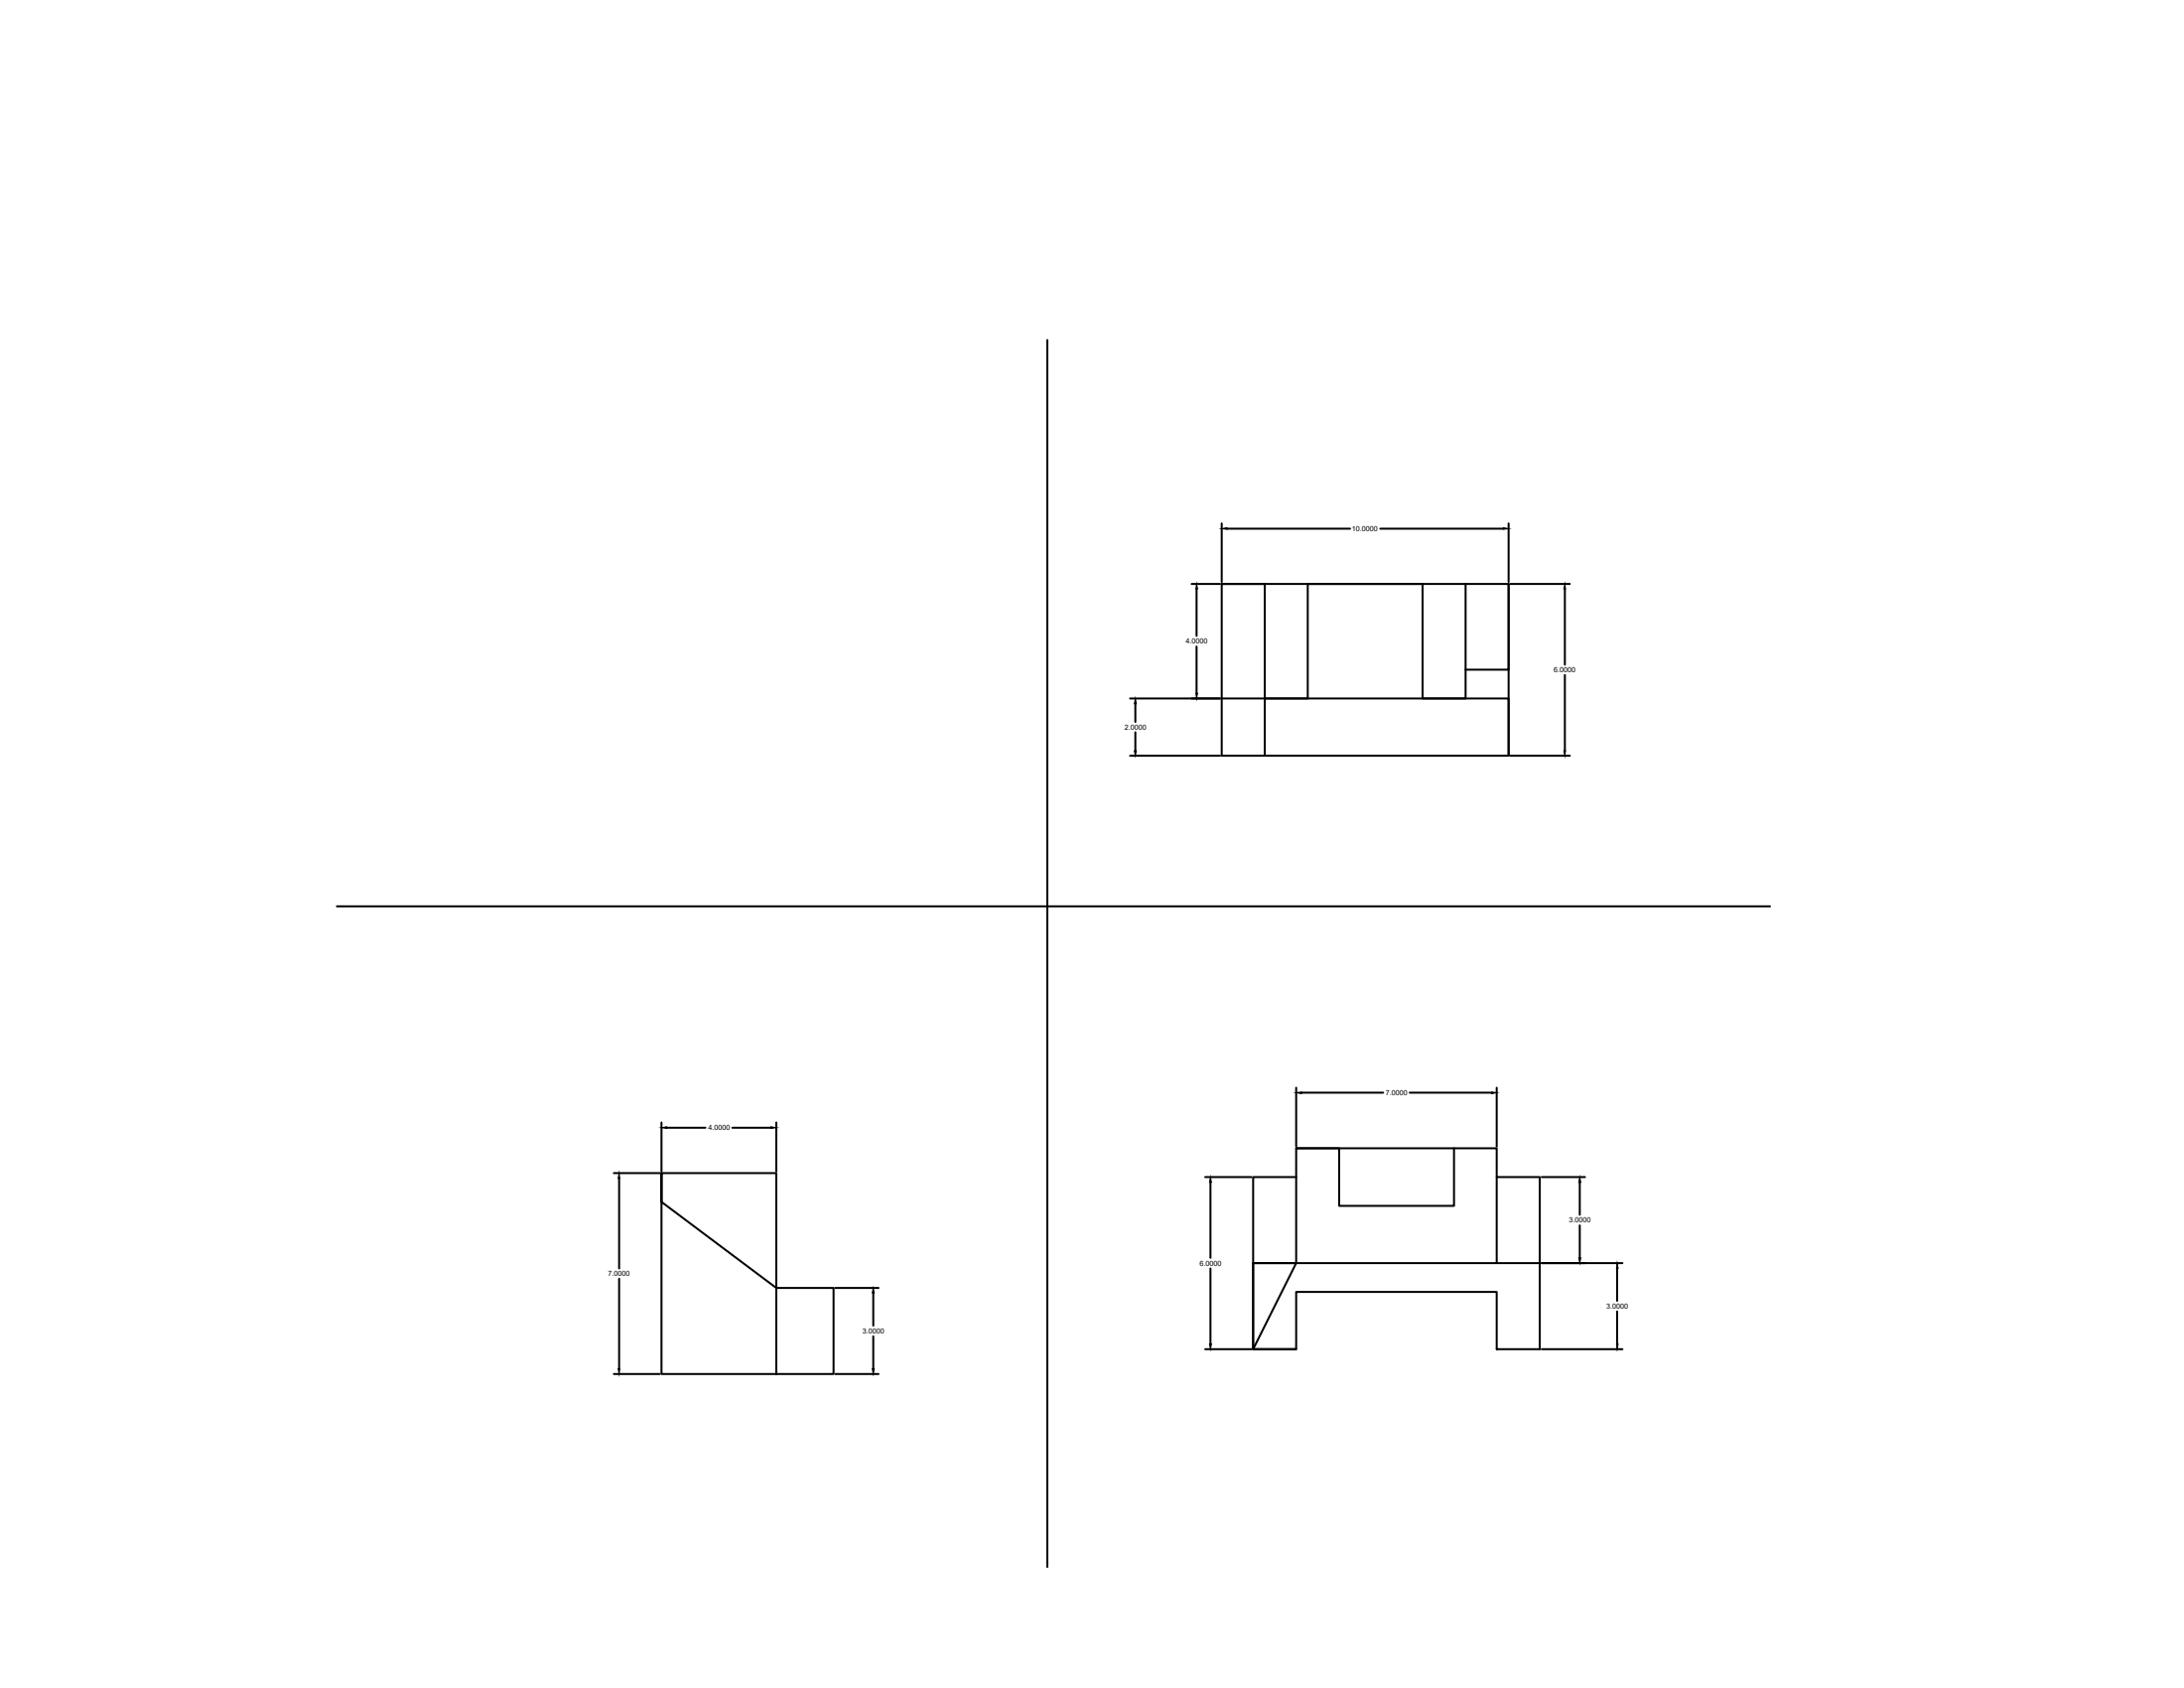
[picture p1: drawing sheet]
<svg xmlns="http://www.w3.org/2000/svg" width="279mm" height="216mm" viewBox="0 0 279 216" stroke-linecap="round" stroke-linejoin="round" font-family="sans-serif">
<!-- layer: 0 -->
<g fill="none" stroke="#000" stroke-width=".25">
<path d="M134 43.5v156.9M152.4 74.7h3.7M153.1 75.3v6M156.3 74.7h36.7v22h-36.7zM156.3 74.7h5.5v14.6h-5.5M156.3 66.9v7.5M157 67.6h15.7M176.6 67.6h15.7M187.5 74.7v14.6h-5.5v-14.6h-14.7v14.6h-5.5M193 74.7v11h-5.5M193 66.9v7.5M193.2 74.7h7.6"/>
<path d="M200.2 75.3v9.7M144.6 96.7h11.5M144.6 89.3h11.5M145.2 90v2.3M145.2 93.7v2.3M153.1 82.7v6M161.8 96.7v-7.4h31.2v7.4M193.2 96.7h7.6M200.2 86.3v9.7M43.1 115.9h183.3M165.8 139.1v7.6M166.5 139.8h10.5"/>
<path d="M180.3 139.8h10.5M191.5 139.1v7.6M78.5 150h5.9M79.2 150.7v11.5M84.6 150h14.7v14.7l-14.7-11v-3.7v25.7h22v-11h-7.3v11M84.6 143.6v6.2M85.3 144.2h5M93.7 144.2h4.9M99.3 143.6v6.2M154.2 150.6h5.9M154.9 151.2v9.7M165.8 146.9h5.5v7.3h14.7v-7.3"/>
<path d="M165.8 150.6h-5.5v22l5.5-11M191.5 150.6h5.5v22M197.2 150.6h5.6M202.1 151.2v4.2M202.1 156.7v4.2M78.5 175.7h5.9M79.2 163.5v11.6M106.8 175.7h5.6M106.8 164.7h5.6M111.7 165.4v4.2M111.7 170.9v4.2M154.2 172.6h5.9"/>
<path d="M154.9 162.2v9.7M160.3 161.6h36.7v11h-5.5v-7.4h-25.7v7.4h-5.5zM160.3 161.6h5.5v-14.7h25.7v14.7M160.3 172.6h5.5M197.2 172.6h10.4M197.2 161.6h10.4M206.9 162.2v4.2M206.9 167.7v4.2"/>
</g>
<g fill="#000" stroke="#000" stroke-width=".13">
<path d="M153.1 74.7l.1 .6h-.2zM156.3 67.6l.7-.1v.2zM192.3 67.5l.7 .1-.7 .1zM200.2 74.7l.1 .6h-.2zM145.2 89.3l.2 .7h-.3zM145.1 96h.3l-.2 .7zM153 88.7h.2l-.1 .6zM200.1 96h.2l-.1 .7zM165.8 139.8l.7-.1v.2zM190.8 139.7l.7 .1-.7 .1zM79.2 150l.1 .7h-.2zM84.6 144.2l.7-.1v.2z"/>
<path d="M98.6 144.1l.7 .1-.7 .1zM154.9 150.6l.1 .6h-.3zM202.1 150.6l.1 .6h-.2zM79.1 175.1h.2l-.1 .6zM111.7 164.7l.1 .7h-.2zM111.6 175.1h.2l-.1 .6zM154.7 171.9h.3l-.1 .7zM202 160.9h.2l-.1 .7zM206.9 161.6l.1 .6h-.2zM206.8 171.9h.2l-.1 .7z"/>
</g>
<g font-size=".9">
<text x="172.9" y="67.9">10.0000</text>
<text x="151.7" y="82.3">4.0000</text>
<text x="198.8" y="86">6.0000</text>
<text x="143.8" y="93.3">2.0000</text>
<text x="177.2" y="140.1">7.0000</text>
<text x="90.6" y="144.5">4.0000</text>
<text x="153.5" y="161.9">6.0000</text>
<text x="200.7" y="156.4">3.0000</text>
<text x="77.8" y="163.2">7.0000</text>
<text x="205.5" y="167.4">3.0000</text>
<text x="110.3" y="170.5">3.0000</text>
</g>
</svg>
